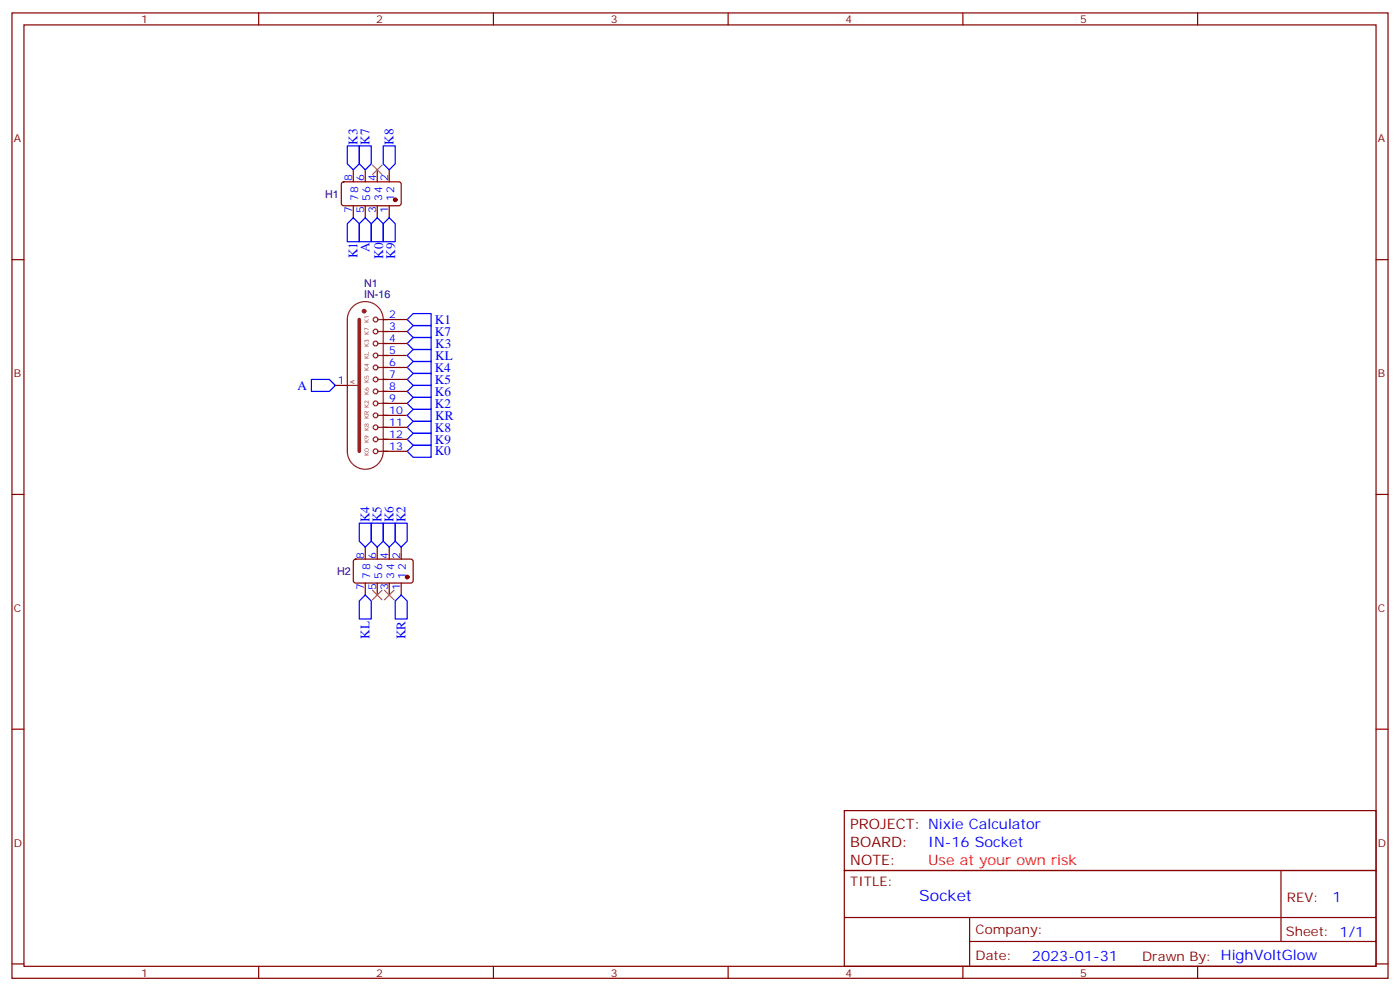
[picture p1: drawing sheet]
<svg xmlns="http://www.w3.org/2000/svg" width="412mm" height="292mm" viewBox="0 0 412 292" stroke-linecap="round" stroke-linejoin="round" font-family="sans-serif">
<g fill="none" stroke="#870000" stroke-width=".35">
<path d="M3.5 3.8h405.4v284.3h-405.4zM7.1 7.3h398.2v277.3h-398.2zM76.2 3.8v3.5M145.3 3.8v3.5M214.5 3.8v3.5M283.6 3.8v3.5M352.8 3.8v3.5M100.8 53.8l.4-.2h16.5l.5 .7-.1 5.9-.6 .4-16.5-.1-.5-.6v-5.6zM104.1 50v3.6M107.6 50v3.6M111.1 50v3.6M114.7 50v3.6"/>
<path d="M3.5 76.5h3.6M104.1 60.6v3.5M107.6 60.6v3.5M111.1 60.6v3.5M114.7 60.6v3.5M405.3 76.5h3.6M112.9 94.1h7M112.9 97.6h7M98.8 113.5h3.5M112.9 101.2h7M112.9 104.7h7M112.9 108.2h7"/>
<path d="M112.9 111.8h7M112.9 115.3h7M112.9 118.8h7M112.9 122.3h7M112.9 125.9h7M112.9 129.4h7M112.9 132.9h7M3.5 145.6h3.6M405.3 145.6h3.6M104.3 164.9l.5-.2h16.5l.4 .7-.1 5.9-.6 .4h-16.5l-.4-.7v-5.6zM107.6 161.1v3.6M107.6 171.7v3.6"/>
<path d="M111.1 161.1v3.6M111.1 171.7v3.6M114.7 161.1v3.6M114.7 171.7v3.6M118.2 161.1v3.6M118.2 171.7v3.6M3.5 214.8h3.6M405.3 214.8h3.6M248.7 238.8h156.6v17.6h-156.6zM248.7 256.4h156.6v28.2h-156.6zM377.3 256.4v20.9M248.7 270.2h156.5"/>
<path d="M285.6 277.3h119.6M285.6 270.2v14.2M3.5 283.9h3.6M76.2 284.6v3.5M145.3 284.6v3.5M214.5 284.6v3.5M283.6 284.6v3.5M352.8 284.6v3.5M405.3 283.9h3.6"/>
</g>
<g fill="none" stroke="#00f" stroke-width=".35">
<path d="M102.3 43h3.5v5.3l-1.7 1.7-1.8-1.7zM105.8 43h3.6v5.3l-1.8 1.7-1.8-1.7zM112.9 43h3.5v5.3l-1.7 1.7-1.8-1.7zM104.1 64.1l1.7 1.8v5.3h-3.5v-5.3zM107.6 64.1l1.8 1.8v5.3h-3.6v-5.3zM111.1 64.1l1.8 1.8v5.3h-3.5v-5.3zM114.7 64.1l1.7 1.8v5.3h-3.5v-5.3zM119.9 97.6l1.8-1.7h5.3v3.5h-5.3zM119.9 94.1l1.8-1.7h5.3v3.5h-5.3zM91.7 111.8h5.3l1.8 1.7-1.8 1.8h-5.3zM119.9 115.3l1.8-1.8h5.3v3.6h-5.3zM119.9 111.8l1.8-1.8h5.3v3.5h-5.3z"/>
<path d="M119.9 108.2l1.8-1.7h5.3v3.5h-5.3zM119.9 101.2l1.8-1.8h5.3v3.5h-5.3zM119.9 118.8l1.8-1.7h5.3v3.5h-5.3zM119.9 104.7l1.8-1.8h5.3v3.6h-5.3zM119.9 129.4l1.8-1.8h5.3v3.6h-5.3zM119.9 125.9l1.8-1.8h5.3v3.5h-5.3zM119.9 132.9l1.8-1.7h5.3v3.5h-5.3zM119.9 122.3l1.8-1.7h5.3v3.5h-5.3zM105.8 154.1h3.6v5.3l-1.8 1.7-1.8-1.7zM109.4 154.1h3.5v5.3l-1.8 1.7-1.7-1.7zM112.9 154.1h3.5v5.3l-1.7 1.7-1.8-1.7zM116.4 154.1h3.5v5.3l-1.7 1.7-1.8-1.7z"/>
<path d="M105.8 177l1.8-1.7 1.8 1.7v5.3h-3.6zM116.4 177l1.8-1.7 1.7 1.7v5.3h-3.5z"/>
</g>
<g fill="none" stroke="#8c2424" stroke-width=".35">
<path d="M103.9 90.4a5.3 5.3 0 0 1 5.7-1.2 5.3 5.3 0 0 1 3.3 4.9v38.8a5.3 5.3 0 0 1-5.3 5.3 5.3 5.3 0 0 1-5.3-5.3v-38.8a5.3 5.3 0 0 1 1.6-3.7zM111.3 97.6h2.9M111.3 94.1h2.9M102.3 113.5h3.5M111.3 101.2h2.9M111.3 104.7h2.9M111.3 108.2h2.9M111.3 111.8h2.9M111.3 115.3h2.9M111.3 118.8h2.9M111.3 122.3h2.9M111.3 125.9h2.9"/>
<path d="M111.3 129.4h2.9M111.3 132.9h2.9"/>
<circle cx="110.6" cy="94.1" r=".71"/>
<circle cx="110.6" cy="97.6" r=".71"/>
<circle cx="110.6" cy="115.3" r=".71"/>
<circle cx="110.6" cy="118.8" r=".71"/>
<circle cx="110.6" cy="101.2" r=".71"/>
<circle cx="110.6" cy="108.2" r=".71"/>
<circle cx="110.6" cy="104.7" r=".71"/>
<circle cx="110.6" cy="111.8" r=".71"/>
<circle cx="110.6" cy="132.9" r=".71"/>
<circle cx="110.6" cy="125.9" r=".71"/>
<circle cx="110.6" cy="122.3" r=".71"/>
<circle cx="110.6" cy="129.4" r=".71"/>
</g>
<path d="M105.8 94.1v38.8" fill="none" stroke="#8c2424" stroke-width="1.1"/>
<circle cx="107.2" cy="91.7" r=".35" fill="none" stroke="#8c2424" stroke-width=".71"/>
<g fill="#870000" stroke="#870000" stroke-width=".35">
<circle cx="116.4" cy="58.8" r=".53"/>
<circle cx="119.9" cy="170" r=".53"/>
</g>
<path d="M109.7 48.6l2.8 2.8M112.5 48.6l-2.8 2.8M109.7 173.8l2.8 2.9M112.5 173.8l-2.8 2.9M113.2 173.8l2.9 2.9M116.1 173.8l-2.9 2.9" fill="none" stroke="#3c3" stroke-width=".35"/>
<text font-size="4.6" fill="#00f" x="270.8" y="265.4">Socket</text>
<g font-size="4.2" fill="#800">
<text x="250.5" y="244.1">PROJECT: Nixie Calculator</text>
<text x="250.5" y="249.3">BOARD:</text>
<text x="250.5" y="254.6">NOTE:</text>
</g>
<g font-size="4.2" fill="#00f">
<text x="273.4" y="249.3">IN-16 Socket</text>
<text x="392.5" y="265.7">1</text>
<text x="304" y="283">2023-01-31</text>
</g>
<text font-size="4.2" fill="#f00" x="273.4" y="254.6">Use at your own risk</text>
<g font-size="3.9" fill="#00f">
<text x="105.3" y="42.7" transform="rotate(-90 105.3 42.7)">K3</text>
<text x="108.8" y="42.7" transform="rotate(-90 108.8 42.7)">K7</text>
<text x="115.9" y="42.7" transform="rotate(-90 115.9 42.7)">K8</text>
<text x="105.3" y="76" transform="rotate(-90 105.3 76)">K1</text>
<text x="108.8" y="74.3" transform="rotate(-90 108.8 74.3)">A</text>
<text x="112.9" y="76.3" transform="rotate(-90 112.9 76.3)">K0</text>
<text x="116.4" y="76.3" transform="rotate(-90 116.4 76.3)">K9</text>
<text x="128.1" y="95.4">K1</text>
<text x="128.1" y="98.9">K7</text>
<text x="128.2" y="105.9">KL</text>
<text x="128.2" y="102.4">K3</text>
<text x="128.1" y="109.5">K4</text>
<text x="128.1" y="113">K5</text>
<text x="87.7" y="114.8">A</text>
<text x="128.1" y="116.5">K6</text>
<text x="128.1" y="120.1">K2</text>
<text x="128.2" y="123.6">KR</text>
<text x="128.1" y="130.6">K9</text>
<text x="128.1" y="127.1">K8</text>
<text x="128.1" y="134.2">K0</text>
<text x="108.8" y="153.8" transform="rotate(-90 108.8 153.8)">K4</text>
<text x="112.4" y="153.8" transform="rotate(-90 112.4 153.8)">K5</text>
<text x="115.9" y="153.8" transform="rotate(-90 115.9 153.8)">K6</text>
<text x="119.4" y="153.8" transform="rotate(-90 119.4 153.8)">K2</text>
<text x="108.8" y="188.1" transform="rotate(-90 108.8 188.1)">KL</text>
<text x="119.4" y="188.4" transform="rotate(-90 119.4 188.4)">KR</text>
</g>
<g font-size="3.9" fill="#800">
<text x="250.5" y="261">TITLE:</text>
<text x="379.1" y="265.7">REV:</text>
<text x="287.4" y="275.2">Company:</text>
<text x="378.7" y="275.8">Sheet: 1/1</text>
<text x="287.4" y="282.9">Date:</text>
<text x="336.4" y="282.9">Drawn By: HighVoltGlow</text>
</g>
<g font-size="3.2" fill="#800">
<text x="41.6" y="6.8">1</text>
<text x="110.8" y="6.8">2</text>
<text x="179.9" y="6.8">3</text>
<text x="249.1" y="6.8">4</text>
<text x="318.2" y="6.8">5</text>
<text x="4.1" y="41.9">A</text>
<text x="405.9" y="41.9">A</text>
<text x="4.1" y="111.1">B</text>
<text x="405.9" y="111.1">B</text>
<text x="4.1" y="180.2">C</text>
<text x="405.9" y="180.2">C</text>
<text x="4.1" y="249.3">D</text>
<text x="405.9" y="249.3">D</text>
<text x="41.6" y="287.6">1</text>
<text x="110.8" y="287.6">2</text>
<text x="179.9" y="287.6">3</text>
<text x="249.1" y="287.6">4</text>
<text x="318.2" y="287.6">5</text>
</g>
<g font-size="3.2" fill="#00f">
<text x="103.7" y="53.4" transform="rotate(-90 103.7 53.4)">8</text>
<text x="107.2" y="53.4" transform="rotate(-90 107.2 53.4)">6</text>
<text x="110.8" y="53.4" transform="rotate(-90 110.8 53.4)">4</text>
<text x="114.3" y="53.4" transform="rotate(-90 114.3 53.4)">2</text>
<text x="105.5" y="59.3" transform="rotate(-90 105.5 59.3)">78</text>
<text x="109" y="59.3" transform="rotate(-90 109 59.3)">56</text>
<text x="112.5" y="59.3" transform="rotate(-90 112.5 59.3)">34</text>
<text x="116.1" y="59.3" transform="rotate(-90 116.1 59.3)">12</text>
<text x="103.7" y="62.8" transform="rotate(-90 103.7 62.8)">7</text>
<text x="107.2" y="62.8" transform="rotate(-90 107.2 62.8)">5</text>
<text x="110.8" y="62.8" transform="rotate(-90 110.8 62.8)">3</text>
<text x="114.3" y="62.8" transform="rotate(-90 114.3 62.8)">1</text>
<text x="114.7" y="93.8">2</text>
<text x="114.7" y="97.3">3</text>
<text x="114.7" y="100.8">4</text>
<text x="114.7" y="104.4">5</text>
<text x="114.7" y="107.9">6</text>
<text x="99.5" y="113.2">1</text>
<text x="114.7" y="111.4">7</text>
<text x="114.7" y="114.9">8</text>
<text x="114.7" y="118.5">9</text>
<text x="114.7" y="122">10</text>
<text x="114.7" y="125.5">11</text>
<text x="114.7" y="129">12</text>
<text x="114.7" y="132.6">13</text>
<text x="107.2" y="164.5" transform="rotate(-90 107.2 164.5)">8</text>
<text x="110.8" y="164.5" transform="rotate(-90 110.8 164.5)">6</text>
<text x="114.3" y="164.5" transform="rotate(-90 114.3 164.5)">4</text>
<text x="117.8" y="164.5" transform="rotate(-90 117.8 164.5)">2</text>
<text x="107.2" y="173.9" transform="rotate(-90 107.2 173.9)">7</text>
<text x="109" y="170.4" transform="rotate(-90 109 170.4)">78</text>
<text x="110.8" y="173.9" transform="rotate(-90 110.8 173.9)">5</text>
<text x="112.5" y="170.4" transform="rotate(-90 112.5 170.4)">56</text>
<text x="114.3" y="173.9" transform="rotate(-90 114.3 173.9)">3</text>
<text x="116.1" y="170.4" transform="rotate(-90 116.1 170.4)">34</text>
<text x="117.8" y="173.9" transform="rotate(-90 117.8 173.9)">1</text>
<text x="119.6" y="170.4" transform="rotate(-90 119.6 170.4)">12</text>
</g>
<g font-size="3.2" fill="#000080">
<text x="95.8" y="58.2">H1</text>
<text x="107.3" y="87.8">IN-16</text>
<text x="107.3" y="84.5">N1</text>
<text x="99.3" y="169.4">H2</text>
</g>
<g font-size="1.8" fill="#8d2323">
<text x="108.7" y="102.2" transform="rotate(-90 108.7 102.2)">K3 K7 K1</text>
<text x="104.4" y="113.2" transform="rotate(-90 104.4 113.2)">A</text>
<text x="108.7" y="116.3" transform="rotate(-90 108.7 116.3)">K6 K5 K4 KL</text>
<text x="108.7" y="130.5" transform="rotate(-90 108.7 130.5)">K9 K8 KR K2</text>
<text x="108.7" y="134.3" transform="rotate(-90 108.7 134.3)">K0</text>
</g>
</svg>
